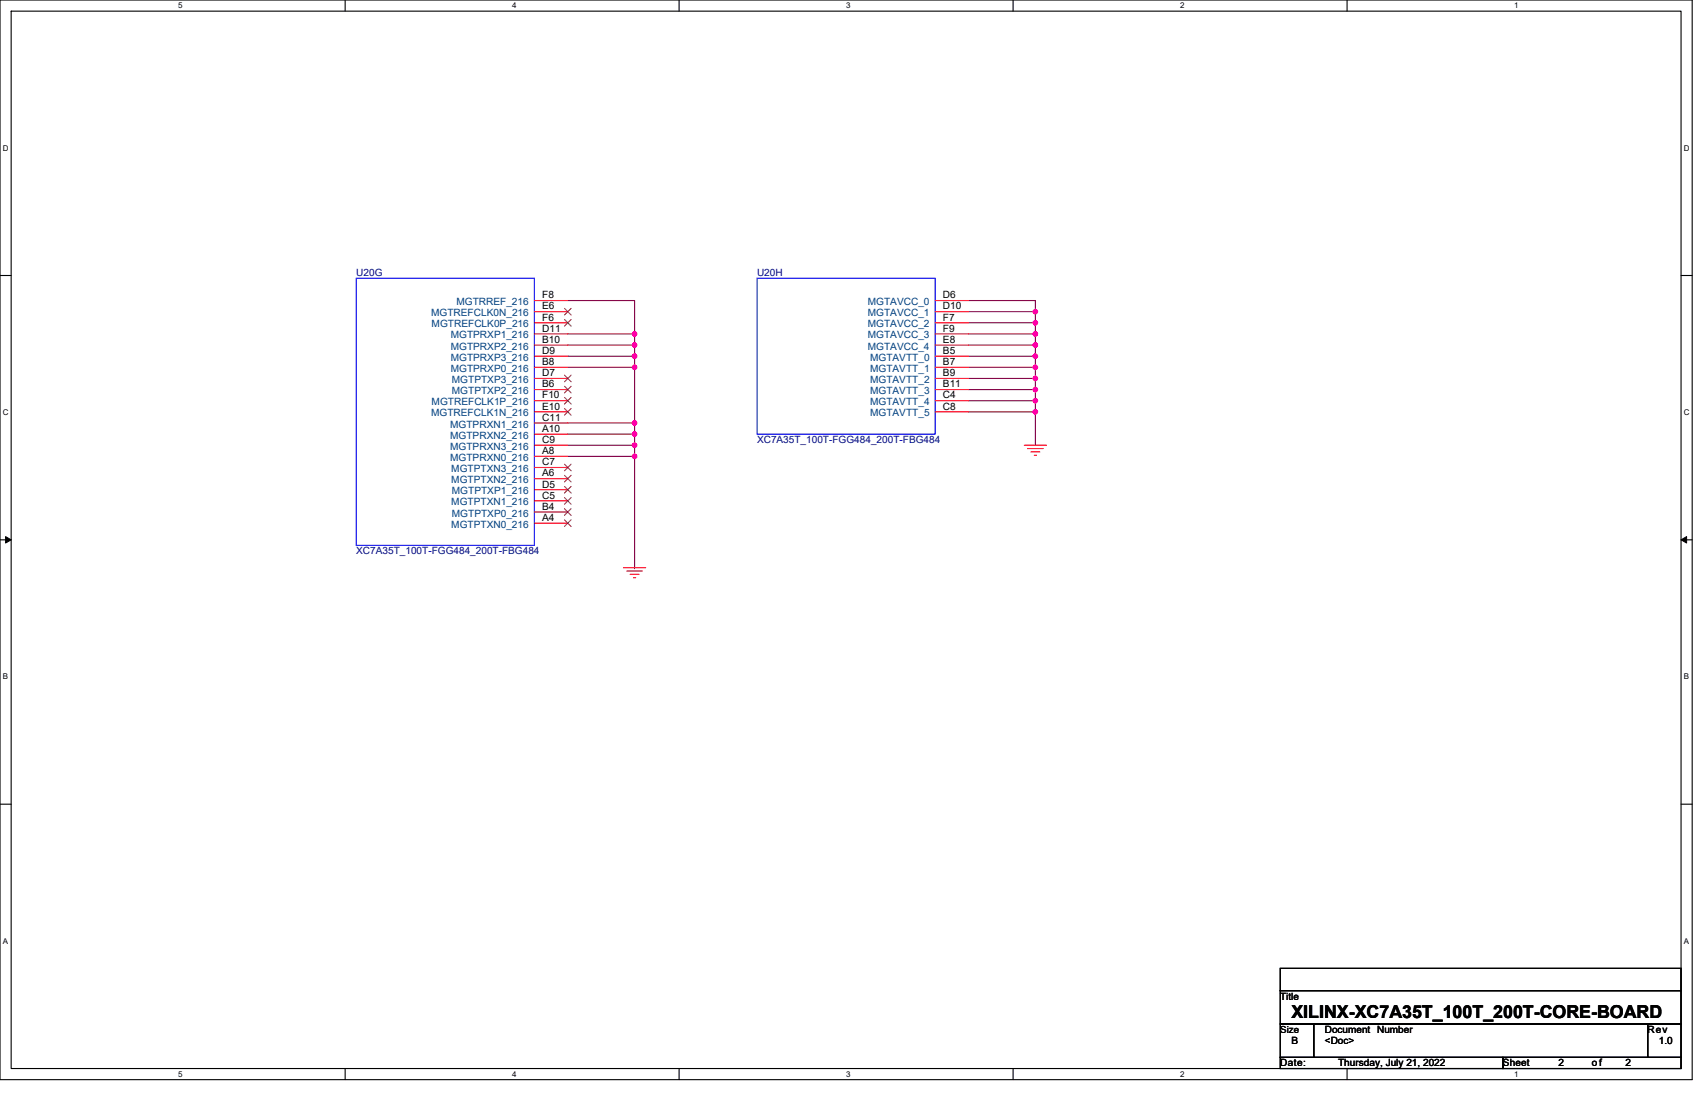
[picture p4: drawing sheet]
<svg xmlns="http://www.w3.org/2000/svg" width="432mm" height="279mm" viewBox="0 0 432 279" stroke-linecap="round" stroke-linejoin="round" font-family="sans-serif">
<path d="M0 0h428.6v273.5h-428.6zM2.8 2.8h422.9v267.9h-422.9z" fill="none" stroke="#000" stroke-width=".28"/>
<g fill="#fff">
<path d="M45.1 .3h1.1v2.2h-1.1z"/>
<path d="M45.1 271h1.1v2.2h-1.1z"/>
</g>
<path d="M87.4 0v2.8M87.4 270.7v2.8" fill="none" stroke="#000" stroke-width=".28"/>
<g fill="#fff">
<path d="M129.7 .3h1.1v2.2h-1.1z"/>
<path d="M129.7 271h1.1v2.2h-1.1z"/>
</g>
<path d="M172 0v2.8M172 270.7v2.8" fill="none" stroke="#000" stroke-width=".28"/>
<g fill="#fff">
<path d="M214.3 .3h1.1v2.2h-1.1z"/>
<path d="M214.3 271h1.1v2.2h-1.1z"/>
</g>
<path d="M256.6 0v2.8M256.6 270.7v2.8" fill="none" stroke="#000" stroke-width=".28"/>
<g fill="#fff">
<path d="M298.9 .3h1.1v2.2h-1.1z"/>
<path d="M298.9 271h1.1v2.2h-1.1z"/>
</g>
<path d="M341.2 0v2.8M341.2 270.7v2.8" fill="none" stroke="#000" stroke-width=".28"/>
<g fill="#fff">
<path d="M383.4 .3h1.2v2.2h-1.2z"/>
<path d="M383.4 271h1.2v2.2h-1.2z"/>
<path d="M.7 36.3h1.5v2.3h-1.5z"/>
<path d="M426.4 36.3h1.5v2.3h-1.5z"/>
<path d="M.7 103.3h1.5v2.2h-1.5z"/>
<path d="M426.4 103.3h1.5v2.2h-1.5z"/>
</g>
<path d="M0 69.8h2.8M425.7 69.8h2.9" fill="none" stroke="#000" stroke-width=".28"/>
<g fill="#fff">
<path d="M.7 170.2h1.4v2.3h-1.4z"/>
<path d="M426.4 170.2h1.4v2.3h-1.4z"/>
</g>
<path d="M0 136.7h2.8M425.7 136.7h2.9" fill="none" stroke="#000" stroke-width=".28"/>
<path d="M1.4 135.9l1.4 .8-1.4 .9zM425.7 136.7l1.4-.8v1.7z" fill="#000"/>
<path d="M1.4 135.9l1.4 .8-1.4 .9zM425.7 136.7l1.4-.8v1.7z" fill="none" stroke="#000" stroke-width=".25"/>
<g fill="#fff">
<path d="M.7 237.2h1.4v2.2h-1.4z"/>
<path d="M426.4 237.2h1.4v2.2h-1.4z"/>
</g>
<path d="M0 203.7h2.8M425.7 203.7h2.9M324.2 259.4h8.5v8.4h-8.5zM324.2 245.3h101.5v5.6h-101.5zM324.2 250.9h101.5v8.5h-101.5zM332.7 259.4h84.6v8.4h-84.6zM417.3 259.4h8.4v8.4h-8.4zM324.2 267.8h56.4v2.9h-56.4zM380.6 267.8h45.1v2.9h-45.1z" fill="none" stroke="#000" stroke-width=".28"/>
<g fill="none" stroke="#800040" stroke-width=".28">
<path d="M143.8 76.1h16.9v8.5M245.3 76.1h16.9v2.8M245.3 78.9h16.9M262.2 78.9v2.9M143.8 84.6h16.9M143.8 87.4h16.9M143.8 90.2h16.9M143.8 93h16.9M160.7 84.6v2.8M160.7 87.4v2.8M160.7 90.2v2.8M160.7 93v14.1"/>
<path d="M245.3 81.8h16.9M245.3 84.6h16.9M245.3 87.4h16.9M245.3 90.2h16.9M245.3 93h16.9M245.3 95.9h16.9M245.3 98.7h16.9M262.2 81.8v2.8M262.2 84.6v2.8M262.2 87.4v2.8M262.2 93v2.9M262.2 95.9v2.8"/>
<path d="M262.2 98.7v2.8M262.2 90.2v2.8M143.8 110h16.9M143.8 112.8h16.9M143.8 107.1h16.9M143.8 115.6h16.9M160.7 110v2.8M160.7 112.8v2.8M160.7 107.1v2.9M160.7 115.6v28.2M245.3 101.5h16.9M245.3 104.3h16.9"/>
<path d="M262.2 101.5v2.8M262.2 104.3v8.5M160.7 143.8h.1"/>
</g>
<g fill="#f0f" stroke="#f0f" stroke-width=".28">
<circle cx="160.7" cy="84.6" r=".56"/>
<circle cx="160.7" cy="90.2" r=".56"/>
<circle cx="160.7" cy="87.4" r=".56"/>
<circle cx="160.7" cy="93" r=".56"/>
<circle cx="160.7" cy="107.1" r=".56"/>
<circle cx="160.7" cy="112.8" r=".56"/>
<circle cx="160.7" cy="115.6" r=".56"/>
<circle cx="262.2" cy="78.9" r=".56"/>
<circle cx="262.2" cy="81.8" r=".56"/>
<circle cx="262.2" cy="87.4" r=".56"/>
<circle cx="262.2" cy="84.6" r=".56"/>
<circle cx="262.2" cy="90.2" r=".56"/>
<circle cx="262.2" cy="95.9" r=".56"/>
<circle cx="262.2" cy="101.5" r=".56"/>
<circle cx="262.2" cy="98.7" r=".56"/>
<circle cx="262.2" cy="104.3" r=".56"/>
<circle cx="262.2" cy="93" r=".56"/>
<circle cx="160.7" cy="110" r=".56"/>
</g>
<g fill="none" stroke="#f00" stroke-width=".28">
<path d="M135.3 76.1h8.5M135.3 78.9h8.5M236.8 76.1h8.5M236.8 78.9h8.5M135.3 81.8h8.5M135.3 84.6h8.5M135.3 87.4h8.5M135.3 90.2h8.5M135.3 93h8.5M135.3 95.9h8.5M135.3 98.7h8.5M236.8 81.8h8.5"/>
<path d="M236.8 84.6h8.5M236.8 87.4h8.5M236.8 90.2h8.5M236.8 93h8.5M236.8 95.9h8.5M236.8 98.7h8.5M135.3 101.5h8.5M135.3 104.3h8.5M135.3 107.1h8.5M135.3 110h8.5M135.3 112.8h8.5M135.3 115.6h8.5"/>
<path d="M135.3 118.4h8.5M236.8 101.5h8.5M236.8 104.3h8.5M259.4 112.8h5.6M260.2 113.6h4M261.1 114.5h2.2M261.9 115.3h.6M135.3 121.2h8.5M135.3 124.1h8.5M135.3 126.9h8.5M135.3 129.7h8.5M135.3 132.5h8.5"/>
<path d="M157.9 143.8h5.6M158.7 144.6h4M159.6 145.5h2.2M160.4 146.3h.6"/>
</g>
<path d="M90.2 70.5h45.1v67.7h-45.1zM191.7 70.5h45.1v39.5h-45.1z" fill="none" stroke="#00f" stroke-width=".28"/>
<g fill="none" stroke="#804000" stroke-width=".25">
<path d="M143 78.1l1.6 1.7M144.6 78.1l-1.7 1.7M143 80.9l1.6 1.7M143 95l1.6 1.7M143 97.8l1.6 1.7M144.6 80.9l-1.7 1.7M144.6 95l-1.7 1.7M144.6 97.8l-1.7 1.7M143 100.7l1.6 1.7M143 103.5l1.6 1.7M143 117.6l1.6 1.7M144.6 100.7l-1.7 1.7"/>
<path d="M144.6 103.5l-1.7 1.7M144.6 117.6l-1.7 1.7M143 120.4l1.6 1.7M143 123.2l1.6 1.7M143 126l1.6 1.7M143 128.9l1.6 1.6M143 131.7l1.6 1.7M144.6 120.4l-1.7 1.7M144.6 123.2l-1.7 1.7M144.6 126l-1.7 1.7M144.6 128.9l-1.7 1.6M144.6 131.7l-1.7 1.7"/>
</g>
<text font-size="4.5" x="327.1" y="257.8">XILINX-XC7A35T_100T_200T-CORE-BOARD</text>
<g font-size="2.5" fill="#000080">
<text x="90.2" y="70">U20G</text>
<text x="191.7" y="70">U20H</text>
<text x="191.7" y="112.3">XC7A35T_100T-FGG484_200T-FBG484</text>
<text x="90.2" y="140.4">XC7A35T_100T-FGG484_200T-FBG484</text>
</g>
<g font-size="2.5" fill="#004080">
<text x="115.6" y="77.3">MGTRREF_216</text>
<text x="219.8" y="77.3">MGTAVCC_0</text>
<text x="109.2" y="80.1">MGTREFCLK0N_216</text>
<text x="109.3" y="82.9">MGTREFCLK0P_216</text>
<text x="219.8" y="80.1">MGTAVCC_1</text>
<text x="219.8" y="82.9">MGTAVCC_2</text>
<text x="114.2" y="85.7">MGTPRXP1_216</text>
<text x="114.2" y="88.6">MGTPRXP2_216</text>
<text x="219.8" y="85.7">MGTAVCC_3</text>
<text x="219.8" y="88.6">MGTAVCC_4</text>
<text x="114.2" y="91.4">MGTPRXP3_216</text>
<text x="114.2" y="94.2">MGTPRXP0_216</text>
<text x="220.4" y="91.4">MGTAVTT_0</text>
<text x="220.4" y="94.2">MGTAVTT_1</text>
<text x="114.4" y="97">MGTPTXP3_216</text>
<text x="114.4" y="99.8">MGTPTXP2_216</text>
<text x="220.4" y="97">MGTAVTT_2</text>
<text x="220.4" y="99.8">MGTAVTT_3</text>
<text x="109.2" y="105.5">MGTREFCLK1N_216</text>
<text x="109.3" y="102.7">MGTREFCLK1P_216</text>
<text x="220.4" y="102.7">MGTAVTT_4</text>
<text x="220.4" y="105.5">MGTAVTT_5</text>
<text x="114" y="108.3">MGTPRXN1_216</text>
<text x="114" y="111.1">MGTPRXN2_216</text>
<text x="114" y="113.9">MGTPRXN3_216</text>
<text x="114" y="116.8">MGTPRXN0_216</text>
<text x="114.3" y="119.6">MGTPTXN3_216</text>
<text x="114.3" y="122.4">MGTPTXN2_216</text>
<text x="114.4" y="125.2">MGTPTXP1_216</text>
<text x="114.3" y="128">MGTPTXN1_216</text>
<text x="114.4" y="130.8">MGTPTXP0_216</text>
<text x="114.3" y="133.7">MGTPTXN0_216</text>
</g>
<g font-size="2.5">
<text x="137.3" y="75.6">F8</text>
<text x="238.8" y="75.6">D6</text>
<text x="137.3" y="78.4">E6</text>
<text x="137.3" y="81.2">F6</text>
<text x="238.8" y="78.4">D10</text>
<text x="238.8" y="81.2">F7</text>
<text x="137.3" y="84">D11</text>
<text x="137.3" y="86.8">B10</text>
<text x="137.3" y="89.7">D9</text>
<text x="238.8" y="84">F9</text>
<text x="238.8" y="86.8">E8</text>
<text x="238.8" y="89.7">B5</text>
<text x="137.3" y="95.3">D7</text>
<text x="137.3" y="92.5">B8</text>
<text x="238.8" y="92.5">B7</text>
<text x="238.8" y="95.3">B9</text>
<text x="137.3" y="98.1">B6</text>
<text x="137.3" y="100.9">F10</text>
<text x="238.8" y="98.1">B11</text>
<text x="238.8" y="100.9">C4</text>
<text x="137.3" y="103.8">E10</text>
<text x="137.3" y="106.6">C11</text>
<text x="238.8" y="103.8">C8</text>
<text x="137.3" y="109.4">A10</text>
<text x="137.3" y="112.2">C9</text>
<text x="137.3" y="117.8">C7</text>
<text x="137.3" y="115">A8</text>
<text x="137.3" y="123.5">D5</text>
<text x="137.3" y="120.7">A6</text>
<text x="137.3" y="129.1">B4</text>
<text x="137.3" y="126.3">C5</text>
<text x="137.3" y="131.9">A4</text>
<text x="324.2" y="253.2">Title</text>
<text x="324.2" y="261.6">Size</text>
<text x="335.5" y="261.7">Document Number</text>
<text x="417.3" y="261.7">Rev</text>
<text x="327.1" y="264.5">B</text>
<text x="335.5" y="264.5">&lt;Doc&gt;</text>
<text x="420.1" y="264.5">1.0</text>
<text x="324.2" y="270.1">Date:</text>
<text x="338.9" y="270.1">Thursday, July 21, 2022</text>
<text x="380.6" y="270.1">Sheet</text>
<text x="394.7" y="270.1">2</text>
<text x="403.2" y="270.1">of</text>
<text x="411.6" y="270.1">2</text>
</g>
<g font-size="2">
<text x="45.1" y="2.1">5</text>
<text x="129.7" y="2.1">4</text>
<text x="214.3" y="2.1">3</text>
<text x="298.9" y="2.1">2</text>
<text x="383.4" y="2.1">1</text>
<text x=".7" y="38.1">D</text>
<text x="426.4" y="38.1">D</text>
<text x=".7" y="105.1">C</text>
<text x="426.4" y="105.1">C</text>
<text x=".7" y="172.1">B</text>
<text x="426.4" y="172.1">B</text>
<text x=".7" y="239">A</text>
<text x="426.4" y="239">A</text>
<text x="45.1" y="272.8">5</text>
<text x="129.7" y="272.8">4</text>
<text x="214.3" y="272.8">3</text>
<text x="298.9" y="272.8">2</text>
<text x="383.4" y="272.8">1</text>
</g>
</svg>
